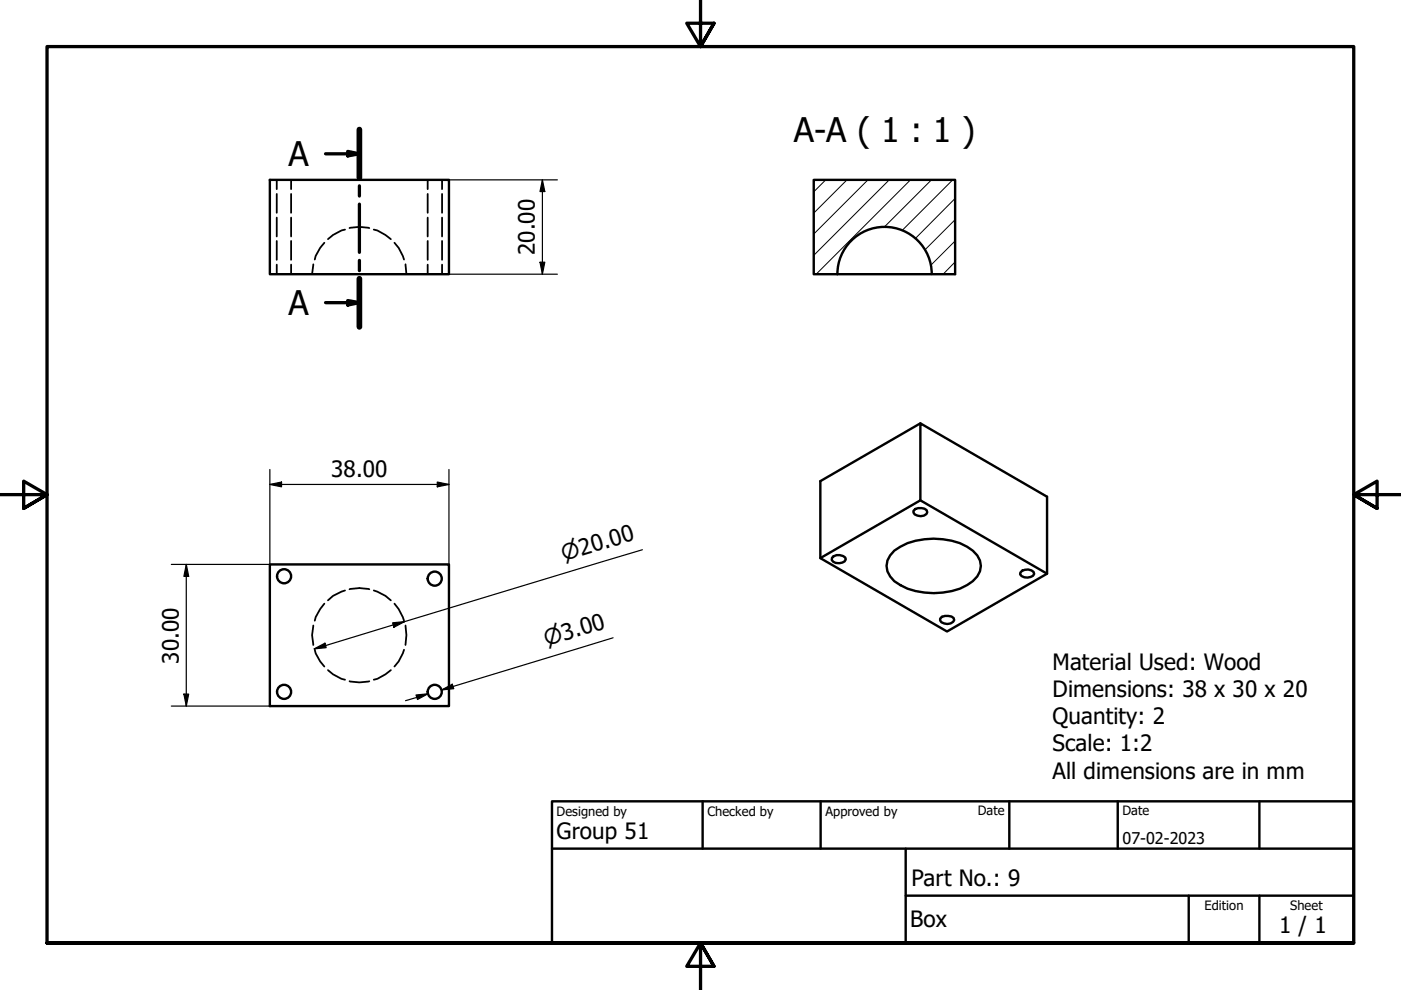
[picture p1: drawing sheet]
<svg xmlns="http://www.w3.org/2000/svg" width="297mm" height="210mm" viewBox="0 0 297 210" stroke-linecap="round" stroke-linejoin="round" font-family="sans-serif">
<!-- layer: Hatch (ISO) -->
<path d="M175.1 38.1l-2.6 2.6M179.6 38.1l-7.1 7.1M184 38.1l-11.5 11.5M188.5 38.1l-16 16M193 38.1l-20 20M197.5 38.1l-10 10M202 38.1l-10.7 10.8M177.5 58.1h.1M202.5 55.5l-2.5 2.6M202.5 51.1l-5.1 5.1M202.5 46.6l-6.4 6.4M202.5 42.1l-8.4 8.5" fill="none" stroke="#000" stroke-width=".21"/>
<!-- layer: Hidden (ISO) -->
<g fill="none" stroke="#000" stroke-width=".38">
<path d="M58.7 38.1v2M61.7 38.1v2M90.7 38.1v2M93.7 38.1v2M58.7 41.1v4M58.7 46.1v4M58.7 51.1v4M58.7 56.1v2M61.7 41.1v4M61.7 46.1v4M61.7 51.1v4M61.7 56.1v2"/>
<path d="M66.4 56l-.2 2.1M68.8 51.5l-.9 1-1 1.8-.2 .7M73.2 48.7l-.8 .2-1.8 .9-1.1 .9M74.1 48.4a8.8 8.8 0 0 1 4.2 0M79.2 48.7l.8 .2 1.7 .9 1.2 .9M83.6 51.5l.9 1 1.2 2.5M86 56l.2 2.1M90.7 41.1v4M90.7 46.1v4M90.7 51.1v4M90.7 56.1v2M93.7 41.1v4"/>
<path d="M93.7 46.1v4M93.7 51.1v4M93.7 56.1v2M66.4 132.6a8.5 8.5 0 0 0 0 4.2M66.7 137.8l.2 .7 1 1.7 .9 1.1M68.8 128l-.9 1.1-1 1.7-.2 .8M73.2 125.2l-2.6 1.1-1.1 1M74.1 124.9a8.8 8.8 0 0 1 4.2 0M79.2 125.2l2.5 1.1 1.2 1M83.6 128l.9 1.1 1.2 2.5M85.7 137.8l-1.2 2.4-.9 1.1M86 132.6a11.3 11.3 0 0 1 0 4.2"/>
<path d="M69.5 142.1l1.1 .9 1.8 .9 .8 .2M74.1 144.4a8.8 8.8 0 0 0 4.2 0M82.9 142.1l-1.2 .9-1.7 .9-.8 .2"/>
</g>
<!-- layer: Visible (ISO) -->
<g fill="none" stroke="#000" stroke-width=".51">
<path d="M57.2 38.1h38v20h-38zM172.5 38.1h30v20h-30zM177.5 58.1a10 10 0 0 1 10-10 10 10 0 0 1 10 10M195.1 89.8l-21.2 12.2v16.3l26.9 15.6 21.2-12.3v-16.3l-26.9-15.5v16.3l-21.2 12.2M57.2 119.7h38v30h-38zM176.7 118a2.18 2.18 0 0 1 2.5 .2l.1 .4a1.84 1.84 0 0 1-3 .1l.1-.4zM189.6 116.7a14.7 14.7 0 0 1 12.2-2 9.5 9.5 0 0 1 5.4 3.1 3.8 3.8 0 0 1-1 5.4 14.4 14.4 0 0 1-12.1 2.1 9.5 9.5 0 0 1-5.4-3.1 3.8 3.8 0 0 1 .9-5.5zM193.7 108.3a2.04 2.04 0 0 1 2.8-.1l.1 .4a1.74 1.74 0 0 1-2.9 .1zM195.1 106.1l26.9 15.5M199.7 130.8a2.54 2.54 0 0 1 2.5 .2l.1 .5a1.8 1.8 0 0 1-3 0v-.3zM216.3 121.4a1.99 1.99 0 0 1 2.8-.1l.2 .4a1.88 1.88 0 0 1-3 .1z"/>
<circle cx="60.2" cy="122.2" r="1.49"/>
<circle cx="92.2" cy="122.7" r="1.49"/>
<circle cx="60.2" cy="146.7" r="1.49"/>
<circle cx="92.2" cy="146.7" r="1.49"/>
</g>
<!-- layer: Section Line (ISO) -->
<path d="M69 32.6h7.2M73.7 32.1l2.5 .5-2.5 .5zM76.2 27.5v10.2M76.2 39.4v2.2M76.2 43.3v10.2M76.2 55.2v2.2M76.2 59.1v10.2M69 64.2h7.2M73.7 63.7l2.5 .5-2.5 .5z" fill="none" stroke="#000" stroke-width=".7"/>
<path d="M76.2 27.5v10.2M76.2 59.1v10.2" fill="none" stroke="#000" stroke-width="1.2"/>
<g fill="#000">
<path d="M73.7 32.1l2.5 .5-2.5 .5z" fill-rule="evenodd"/>
<path d="M73.7 63.7l2.5 .5-2.5 .5z" fill-rule="evenodd"/>
</g>
<!-- layer: Border (ISO) -->
<path d="M148.5 -.1v10l-2.9-5h5.8l-2.9 5 2.9-5M0 104.9h10l-5-2.9v5.8l5-2.9-5 2.9M297 104.9h-10l5-2.9v5.8l-5-2.9 5 2.9M10 199.9v-190h277v190h-277h277M151.4 204.9l-2.9-5 2.9 5h-5.8l2.9-5v10" fill="none" stroke="#000" stroke-width=".7"/>
<!-- layer: Title (ISO) -->
<path d="M117 169.9h170v30h-170zM117 179.9h170M149 169.9v10M174 169.9v10M192 179.9v20M214 169.9v10M237 169.9v10M267 169.9v10M192 189.9h95M252 189.9v10M267 189.9v10" fill="none" stroke="#000" stroke-width=".51"/>
<!-- layer: Dimension (ISO) -->
<g fill="none" stroke="#000" stroke-width=".25">
<path d="M95.2 38.1h23M115 38.1l.5 2.5h-1zM115 38.1v20M95.2 58.1h23M114.5 55.6h1l-.5 2.5zM57.2 99.5v20.2h-20.9M95.2 99.5v20.2M39.5 119.7l.5 2.5h-1zM39.5 119.7v30M57.2 102.7l2.5-.5v1zM57.2 102.7h38M92.7 102.2l2.5 .5-2.5 .5z"/>
<path d="M136.2 116.6l-69.6 21M66.6 137.6l2.3-1.2 .3 .9zM83.2 132.1l2.6-.3-2.3 1.2zM130 135.2l-36.3 11.1 2.3-.8M36.3 149.7h20.9M39 147.2h1l-.5 2.5zM88.2 147.4l2.5-.3-2.2 1.2zM90.7 147.1l-4.7 1.5M93.7 146.3l2.2-1.2 .3 .9z"/>
</g>
<g fill="#000">
<path d="M114.5 55.6h1l-.5 2.5z" fill-rule="evenodd"/>
<path d="M115 38.1l.5 2.5h-1z" fill-rule="evenodd"/>
<path d="M57.2 102.7l2.5-.5v1z" fill-rule="evenodd"/>
<path d="M92.7 102.2l2.5 .5-2.5 .5z" fill-rule="evenodd"/>
<path d="M39.5 119.7l.5 2.5h-1z" fill-rule="evenodd"/>
<path d="M66.6 137.6l2.3-1.2 .3 .9z" fill-rule="evenodd"/>
<path d="M83.2 132.1l2.6-.3-2.3 1.2z" fill-rule="evenodd"/>
<path d="M39 147.2h1l-.5 2.5z" fill-rule="evenodd"/>
<path d="M88.2 147.4l2.5-.3-2.2 1.2z" fill-rule="evenodd"/>
<path d="M93.7 146.3l2.2-1.2 .3 .9z" fill-rule="evenodd"/>
</g>
<g font-size="7.2">
<text x="61.2" y="35.2">A</text>
<text x="168.3" y="30.1">A-A ( 1 : 1 )</text>
<text x="61.2" y="66.8">A</text>
</g>
<g font-size="4.8">
<text x="113.4" y="54.1" transform="rotate(-90 113.4 54.1)">20.00</text>
<text x="70.2" y="101.1">38.00</text>
<text x="37.9" y="140.7" transform="rotate(-90 37.9 140.7)">30.00</text>
<text x="223.1" y="142">Material Used: Wood</text>
<text x="223.1" y="147.8">Dimensions: 38 x 30 x 20</text>
<text x="223.1" y="153.5">Quantity: 2</text>
<text x="223.1" y="159.3">Scale: 1:2</text>
<text x="223.1" y="165.1">All dimensions are in mm</text>
<text x="118" y="178">Group 51</text>
<text x="193.2" y="187.9">Part No.: 9</text>
<text x="193" y="196.6">Box</text>
<text x="271.2" y="197.8">1 / 1</text>
</g>
<g font-size="4.6">
<text x="119.6" y="119" transform="rotate(-17 119.6 119)">⌀20.00</text>
<text x="115.9" y="137" transform="rotate(-17 115.9 137)">⌀3.00</text>
</g>
<text font-size="3.4" x="238" y="178.9">07-02-2023</text>
<g font-size="2.7">
<text x="118" y="173">Designed by</text>
<text x="150" y="173">Checked by</text>
<text x="175" y="173">Approved by</text>
<text x="207.3" y="172.9">Date</text>
<text x="238" y="172.9">Date</text>
<text x="255.4" y="193">Edition</text>
<text x="273.6" y="193">Sheet</text>
</g>
</svg>
